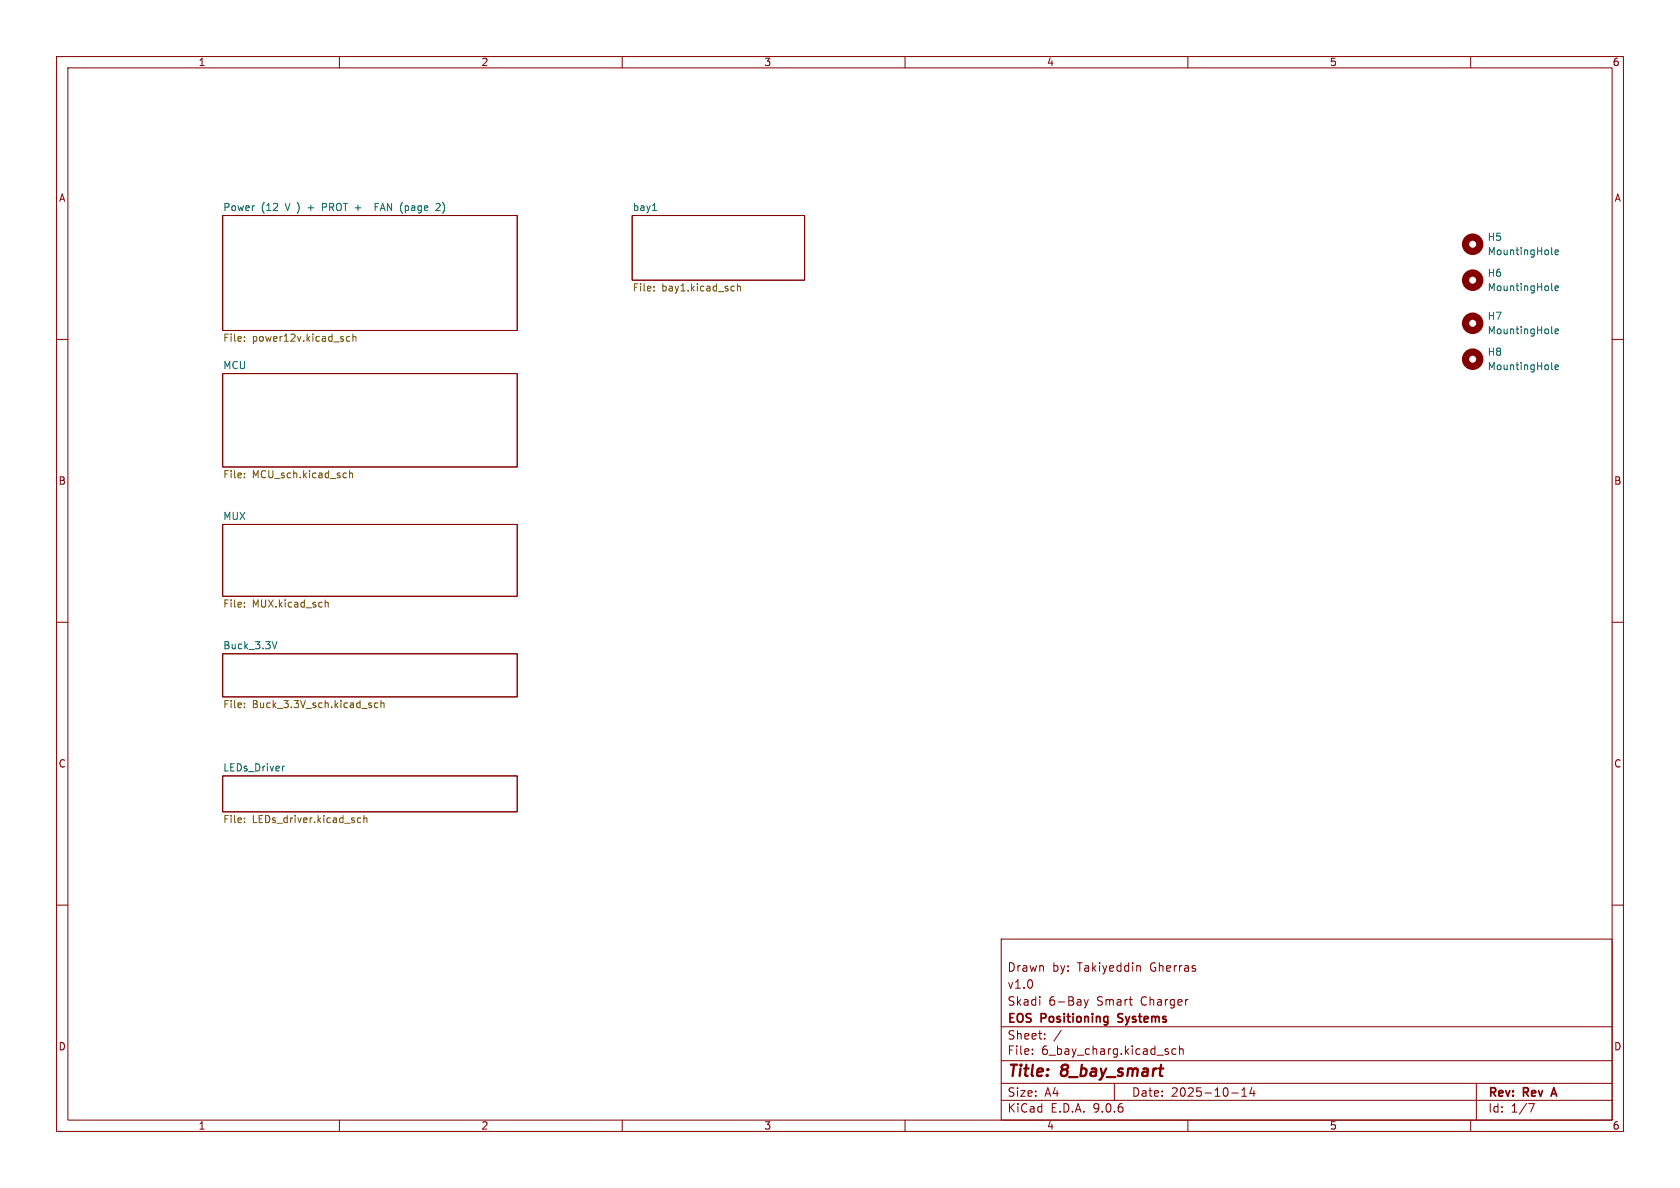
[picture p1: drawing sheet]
<svg xmlns="http://www.w3.org/2000/svg" width="297mm" height="210mm" viewBox="0 0 297 210" stroke-linecap="round" stroke-linejoin="round" font-family="sans-serif">
<g fill="none" stroke="#840000" stroke-width=".18">
<path d="M10 10h277v190h-277zM12 12h273v186h-273zM60 10v2M110 10v2M160 10v2M210 10v2M260 10v2M39.4 38.1h52v20.3h-52zM111.8 38.1h30.4v11.4h-30.4zM10 60h2M39.4 66h52v16.6h-52zM285 60h2"/>
<path d="M39.4 92.7h52v12.7h-52zM10 110h2M39.4 115.6h52v7.6h-52zM285 110h2M39.4 137.2h52v6.3h-52zM10 160h2M177 166h108v32h-108zM183.8 176.2v.1M191.7 176.7l.3 1M192 177.7l-.1 .4-.2 .1M192.4 176.7l-.4 1M201.2 170.7h.2l.2 .2v.8"/>
<path d="M285 160h2M60 198v2M110 198v2M160 198v2M177 194.5h108M177 191.5h108M177 187.5h108M177 181.5h108M182.5 186.3v.1M182.5 185.5v.1M184.7 183.6v.1M184.7 182.8v.1"/>
<path d="M187.6 182.1l-1.3 2M197 191.5v3M207.9 185.5l-.4-.1-.3 .3v.4l.1 .2h.6M208.5 185.5l.2-.1 .4 .1 .1 .9M208.5 184.9v1.5M210 198v2M217.7 193.2h1.2M219.5 193.8h.9M219.5 192.7l.5-.4v1.5M221.3 192.2l-.3 1.1h.9M221.7 192.8v1M260 198v2"/>
<path d="M261 191.5v6.5M270.2 195.1h1l-.6 1.5"/>
</g>
<path d="M197.7 179.3v.5M197.6 180.6l.2 .1M274.3 193.4h.8M274.7 192.3l-.5 1.5" fill="none" stroke="#840000" stroke-width=".3"/>
<g fill="none" stroke="#006464" stroke-width=".18">
<path d="M57 36.6h.5M57.5 36h-.5v1.2M66.3 36.6h.4M66.9 36h-.6v1.2M77.3 36h.4l.1 .3-.8 .9h.8M115.4 37.2h.7M274.3 58.8l.2 .2M274.3 44.8l.2 .2M274.3 51.2l.2 .2M274.9 58.6l.6-.1v-.3h-.4l-.2 .1 .1 .6h.5M274.9 44.6l.6-.1v-.3h-.4l-.2 .2 .1 .6h.5M274.9 51l.6-.2v-.2l-.4-.1-.2 .2 .1 .6h.5"/>
<path d="M274.3 65.2l.2 .1M274.9 64.9l.6-.1v-.2l-.4-.1-.2 .2 .1 .6h.5M48.1 113.4l.4 1.3 .5-1.3M50.3 135.4l-.3 .2"/>
</g>
<g fill="none" stroke="#725600" stroke-width=".18">
<path d="M43.2 59.5v.2M61.8 59.5h-.3l-.3 .2 .2 .6h.4M62.4 59.6l.2-.1h.3v.8M62.4 59.1v1.2M115.6 51.3v.1M115.6 50.7v.1M129.5 50.6l.3 .1M129.8 51.4h-.3M130.4 50.7l.1-.1 .3 .1 .1 .7M130.4 50.2v1.2M43.2 60.2v.1M43.2 83.7v.1"/>
<path d="M43.2 84.3v.2M61.1 83.6l.1 .1M61.2 84.4l-.1 .1M61.8 83.2v1.3M61.8 83.7l.2-.1 .3 .1v.8M43.2 106.5v.2M43.2 107.2v.1M57.5 106v1.3M57.5 106.6l.2-.1h.3v.8M43.2 124.3v.1M43.2 125v.1M66.8 124.3h-.4l-.2 .2 .1 .5h.5"/>
<path d="M67.3 124.4l.2-.1h.3l.1 .8M67.3 123.8v1.3M43.2 145.3v.1M43.2 144.6v.2M63.2 145.2l.2 .2h.4M63.8 144.6h-.4l-.2 .2M64.3 144.7l.2-.1h.3l.1 .8M64.3 144.1v1.3"/>
</g>
<g fill="none" stroke="#840000" stroke-width="1.3">
<circle cx="260.4" cy="49.5" r="1.27"/>
<circle cx="260.4" cy="57.1" r="1.27"/>
<circle cx="260.4" cy="43.2" r="1.27"/>
<circle cx="260.4" cy="63.5" r="1.27"/>
</g>
<g font-size="2.8" fill="#840000">
<text x="178" y="190.9">Title:</text>
<text x="187.7" y="190.9">8_bay_smart</text>
</g>
<g font-size="2.1" fill="#840000">
<text x="178" y="172">Drawn</text>
<text x="186" y="172">by:</text>
<text x="190.5" y="172">Takiyeddin</text>
<text x="203.5" y="172">Gherras</text>
<text x="178" y="178">Skadi</text>
<text x="178" y="175">v1.0</text>
<text x="185.4" y="178">6-Bay</text>
<text x="194" y="178">Smart</text>
<text x="201.8" y="178">Charger</text>
<text x="178" y="184">Sheet:</text>
<text x="178" y="181.2">EOS</text>
<text x="184.1" y="181.2">Positioning</text>
<text x="198.3" y="181.2">Systems</text>
<text x="178" y="186.7">File:</text>
<text x="184.1" y="186.7">6_bay_charg.kicad_sch</text>
<text x="178" y="196.9">KiCad</text>
<text x="178" y="194.1">Size:</text>
<text x="184.7" y="194.1">A4</text>
<text x="185.7" y="196.9">E.D.A.</text>
<text x="193.3" y="196.9">9.0.6</text>
<text x="200" y="194.1">Date:</text>
<text x="207" y="194.1">2025-10-14</text>
<text x="263" y="194.3">Rev:</text>
<text x="263" y="196.9">Id:</text>
<text x="267.1" y="196.9">1/7</text>
<text x="269.4" y="194.3">Rev</text>
<text x="275.1" y="194.3">A</text>
</g>
<g font-size="1.8" fill="#840000">
<text x="35" y="11.9">1</text>
<text x="85" y="11.9">2</text>
<text x="135" y="11.9">3</text>
<text x="185" y="11.9">4</text>
<text x="235" y="11.9">5</text>
<text x="285" y="11.9">6</text>
<text x="10.3" y="35.9">A</text>
<text x="285.3" y="35.9">A</text>
<text x="10.3" y="85.9">B</text>
<text x="285.3" y="85.9">B</text>
<text x="10.3" y="135.9">C</text>
<text x="285.3" y="135.9">C</text>
<text x="10.3" y="185.9">D</text>
<text x="285.3" y="185.9">D</text>
<text x="35" y="199.9">1</text>
<text x="85" y="199.9">2</text>
<text x="135" y="199.9">3</text>
<text x="185" y="199.9">4</text>
<text x="235" y="199.9">5</text>
<text x="285" y="199.9">6</text>
</g>
<g font-size="1.8" fill="#006464">
<text x="39.4" y="37.4">Power</text>
<text x="46.2" y="37.4">(12</text>
<text x="50.6" y="37.4">V )</text>
<text x="54.9" y="37.4">+</text>
<text x="57.6" y="37.4">PROT +</text>
<text x="67.5" y="37.4">FAN (page</text>
<text x="78.8" y="37.4">2)</text>
<text x="111.8" y="37.4">bay1</text>
<text x="262.9" y="42.8">H5</text>
<text x="262.9" y="45.3">MountingHole</text>
<text x="262.9" y="49.1">H6</text>
<text x="262.9" y="51.7">MountingHole</text>
<text x="262.9" y="56.7">H7</text>
<text x="262.9" y="59.3">MountingHole</text>
<text x="39.4" y="65.3">MCU</text>
<text x="262.9" y="63.1">H8</text>
<text x="262.9" y="65.6">MountingHole</text>
<text x="39.4" y="92">MUX</text>
<text x="39.4" y="114.9">Buck_3.3V</text>
<text x="39.4" y="136.4">LEDs_Driver</text>
</g>
<g font-size="1.8" fill="#725600">
<text x="111.8" y="51.8">File:</text>
<text x="117" y="51.8">bay1.kicad_sch</text>
<text x="39.4" y="60.7">File:</text>
<text x="44.6" y="60.7">power12v.kicad_sch</text>
<text x="39.4" y="84.9">File:</text>
<text x="44.6" y="84.9">MCU_sch.kicad_sch</text>
<text x="39.4" y="107.7">File:</text>
<text x="44.6" y="107.7">MUX.kicad_sch</text>
<text x="39.4" y="125.5">File:</text>
<text x="44.6" y="125.5">Buck_3.3V_sch.kicad_sch</text>
<text x="39.4" y="145.8">File:</text>
<text x="44.6" y="145.8">LEDs_driver.kicad_sch</text>
</g>
</svg>
